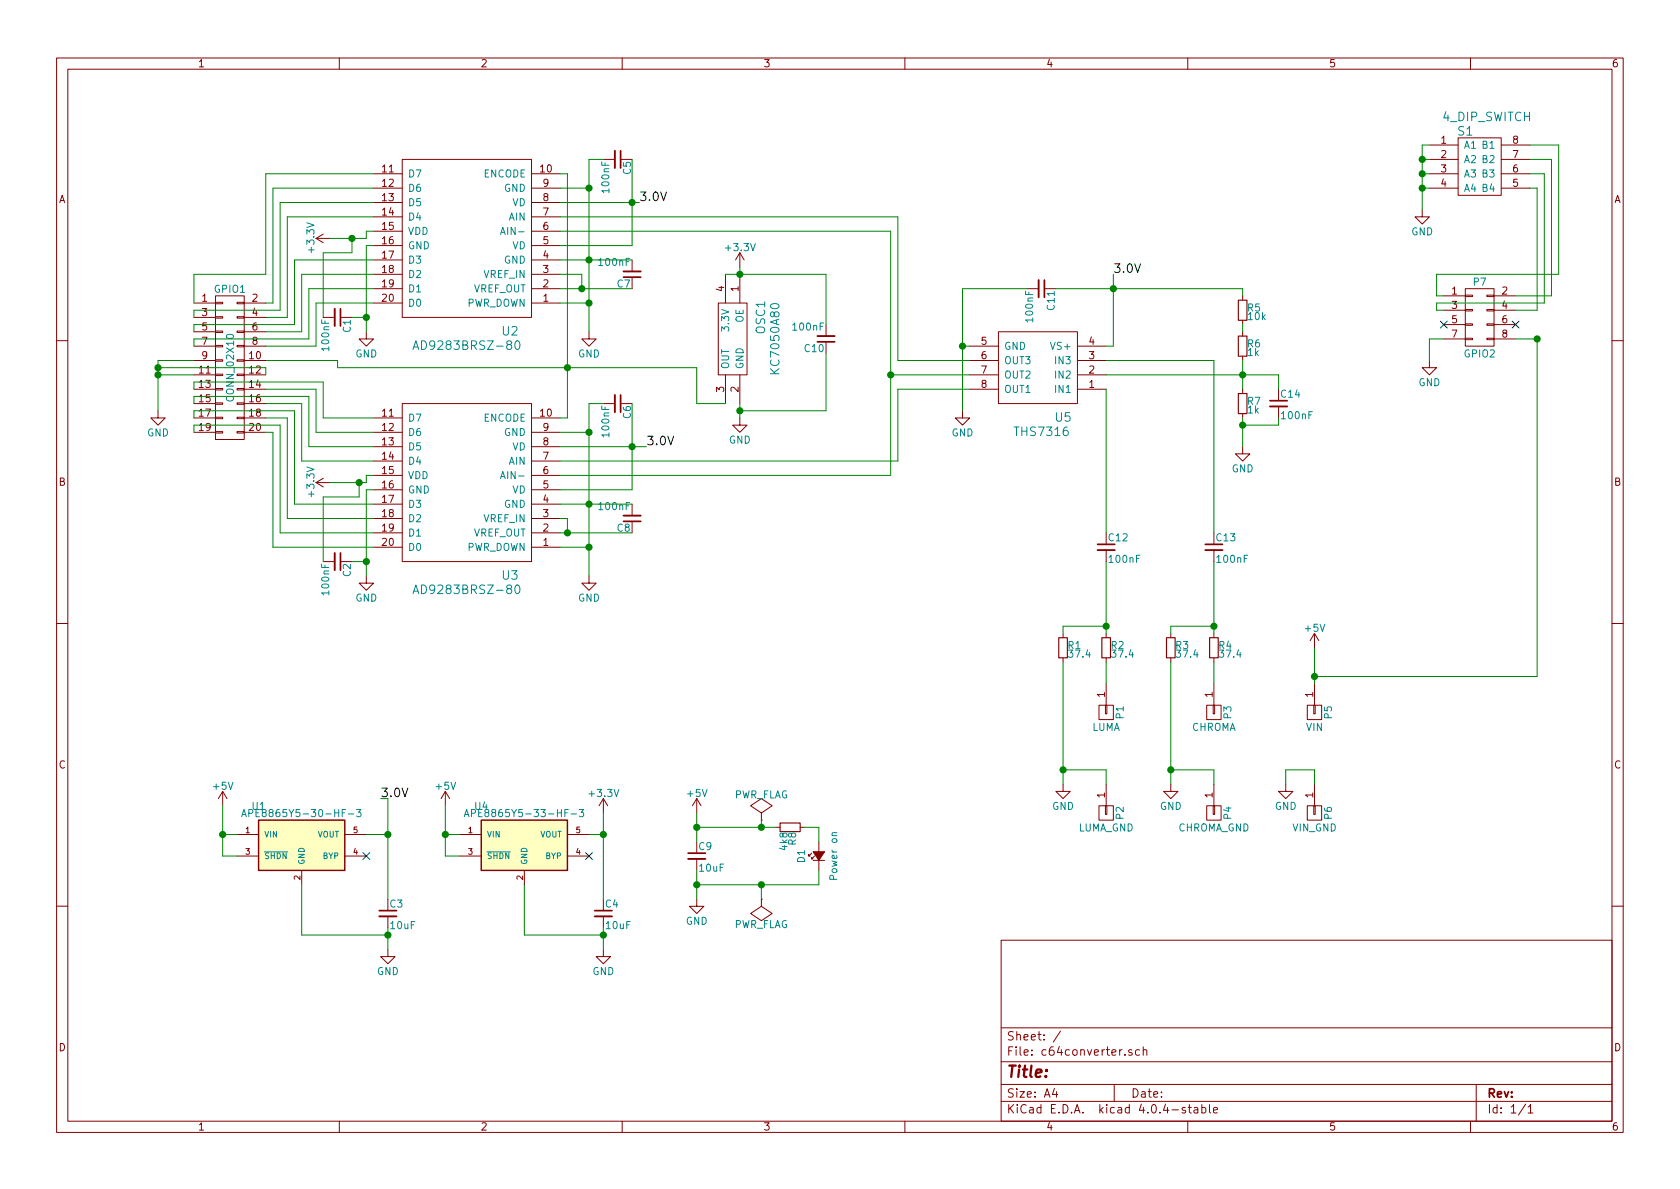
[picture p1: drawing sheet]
EESchema Schematic File Version 2
LIBS:power
LIBS:device
LIBS:transistors
LIBS:conn
LIBS:linear
LIBS:regul
LIBS:74xx
LIBS:cmos4000
LIBS:adc-dac
LIBS:memory
LIBS:xilinx
LIBS:microcontrollers
LIBS:dsp
LIBS:microchip
LIBS:analog_switches
LIBS:motorola
LIBS:texas
LIBS:intel
LIBS:audio
LIBS:interface
LIBS:digital-audio
LIBS:philips
LIBS:display
LIBS:cypress
LIBS:siliconi
LIBS:opto
LIBS:atmel
LIBS:contrib
LIBS:valves
LIBS:components
LIBS:c64converter-cache
EELAYER 25 0
EELAYER END
$Descr A4 11693 8268
encoding utf-8
Sheet 1 1
Title ""
Date ""
Rev ""
Comp ""
Comment1 ""
Comment2 ""
Comment3 ""
Comment4 ""
$EndDescr
$Comp
L CONN_02X10 GPIO1
U 1 1
P 1600 2550
F 0 "GPIO1" H 1600 3100 50  0000 C CNN
F 1 "CONN_02X10" V 1600 2550 50  0000 C CNN
F 2 "Socket_Strips:Socket_Strip_Straight_2x10_Pitch2.54mm" H 1600 1350 50  0001 C CNN
F 3 "" H 1600 1350 50  0000 C CNN
	1    1600 2550
	1    0    0    -1  
$EndComp
$Comp
L THS7316 U5
U 1 1
P 7250 3000
F 0 "U5" H 7100 2900 60  0000 C CNN
F 1 "THS7316" H 7250 3000 60  0000 C CNN
F 2 "Housings_SOIC:SOIC-8_3.9x4.9mm_Pitch1.27mm" H 7250 3000 60  0001 C CNN
F 3 "" H 7250 3000 60  0001 C CNN
	1    7250 3000
	-1   0    0    1   
$EndComp
$Comp
L KC7050A80 OSC1
U 1 1
P 5350 2350
F 0 "OSC1" H 5200 2300 60  0000 C CNN
F 1 "KC7050A80" H 5350 2400 60  0000 C CNN
F 2 "Oscillators:Oscillator_SMD_EuroQuartz_XO53-4pin_5.0x3.2mm_HandSoldering" H 5350 2350 60  0001 C CNN
F 3 "" H 5350 2350 60  0001 C CNN
	1    5350 2350
	0    1    1    0   
$EndComp
$Comp
L APE8865Y5-30-HF-3 U1
U 1 1
P 2100 5850
F 0 "U1" H 1800 6100 50  0000 C CNN
F 1 "APE8865Y5-30-HF-3" H 2100 6050 50  0000 C CNN
F 2 "TO_SOT_Packages_SMD:SOT-23-5" H 2100 5950 50  0001 C CIN
F 3 "" H 2100 5850 50  0000 C CNN
	1    2100 5850
	1    0    0    -1  
$EndComp
$Comp
L APE8865Y5-33-HF-3 U4
U 1 1
P 3650 5850
F 0 "U4" H 3350 6100 50  0000 C CNN
F 1 "APE8865Y5-33-HF-3" H 3650 6050 50  0000 C CNN
F 2 "TO_SOT_Packages_SMD:SOT-23-5" H 3650 5950 50  0001 C CIN
F 3 "" H 3650 5850 50  0000 C CNN
	1    3650 5850
	1    0    0    -1  
$EndComp
$Comp
L +3.3V #PWR01
U 1 1
P 4200 5650
F 0 "#PWR01" H 4200 5500 50  0001 C CNN
F 1 "+3.3V" H 4200 5790 50  0000 C CNN
F 2 "" H 4200 5650 50  0000 C CNN
F 3 "" H 4200 5650 50  0000 C CNN
	1    4200 5650
	1    0    0    -1  
$EndComp
NoConn ~ 4100 5950
$Comp
L +5V #PWR02
U 1 1
P 3100 5600
F 0 "#PWR02" H 3100 5450 50  0001 C CNN
F 1 "+5V" H 3100 5740 50  0000 C CNN
F 2 "" H 3100 5600 50  0000 C CNN
F 3 "" H 3100 5600 50  0000 C CNN
	1    3100 5600
	1    0    0    -1  
$EndComp
$Comp
L GND #PWR03
U 1 1
P 4200 6600
F 0 "#PWR03" H 4200 6350 50  0001 C CNN
F 1 "GND" H 4200 6450 50  0000 C CNN
F 2 "" H 4200 6600 50  0000 C CNN
F 3 "" H 4200 6600 50  0000 C CNN
	1    4200 6600
	1    0    0    -1  
$EndComp
$Comp
L GND #PWR04
U 1 1
P 2700 6600
F 0 "#PWR04" H 2700 6350 50  0001 C CNN
F 1 "GND" H 2700 6450 50  0000 C CNN
F 2 "" H 2700 6600 50  0000 C CNN
F 3 "" H 2700 6600 50  0000 C CNN
	1    2700 6600
	1    0    0    -1  
$EndComp
$Comp
L +5V #PWR05
U 1 1
P 1550 5600
F 0 "#PWR05" H 1550 5450 50  0001 C CNN
F 1 "+5V" H 1550 5740 50  0000 C CNN
F 2 "" H 1550 5600 50  0000 C CNN
F 3 "" H 1550 5600 50  0000 C CNN
	1    1550 5600
	1    0    0    -1  
$EndComp
NoConn ~ 2550 5950
Text Label 2650 5550 0    60   ~ 0
3.0V
$Comp
L C_Small C3
U 1 1
P 2700 6350
F 0 "C3" H 2710 6420 50  0000 L CNN
F 1 "10uF" H 2710 6270 50  0000 L CNN
F 2 "Capacitors_SMD:C_0805_HandSoldering" H 2700 6350 50  0001 C CNN
F 3 "" H 2700 6350 50  0000 C CNN
	1    2700 6350
	1    0    0    -1  
$EndComp
$Comp
L C_Small C4
U 1 1
P 4200 6350
F 0 "C4" H 4210 6420 50  0000 L CNN
F 1 "10uF" H 4210 6270 50  0000 L CNN
F 2 "Capacitors_SMD:C_0805_HandSoldering" H 4200 6350 50  0001 C CNN
F 3 "" H 4200 6350 50  0000 C CNN
	1    4200 6350
	1    0    0    -1  
$EndComp
$Comp
L AD9283BRSZ-80 U2
U 1 1
P 3350 2300
F 0 "U2" H 3150 2300 60  0000 C CNN
F 1 "AD9283BRSZ-80" H 3450 2400 60  0000 C CNN
F 2 "Housings_SSOP:SSOP-20_5.3x7.2mm_Pitch0.65mm" H 3350 2300 60  0001 C CNN
F 3 "" H 3350 2300 60  0001 C CNN
	1    3350 2300
	-1   0    0    1   
$EndComp
$Comp
L AD9283BRSZ-80 U3
U 1 1
P 3350 4000
F 0 "U3" H 3150 4000 60  0000 C CNN
F 1 "AD9283BRSZ-80" H 3450 4100 60  0000 C CNN
F 2 "Housings_SSOP:SSOP-20_5.3x7.2mm_Pitch0.65mm" H 3350 4000 60  0001 C CNN
F 3 "" H 3350 4000 60  0001 C CNN
	1    3350 4000
	-1   0    0    1   
$EndComp
$Comp
L GND #PWR06
U 1 1
P 2550 2300
F 0 "#PWR06" H 2550 2050 50  0001 C CNN
F 1 "GND" H 2550 2150 50  0000 C CNN
F 2 "" H 2550 2300 50  0000 C CNN
F 3 "" H 2550 2300 50  0000 C CNN
	1    2550 2300
	1    0    0    -1  
$EndComp
$Comp
L GND #PWR07
U 1 1
P 2550 4000
F 0 "#PWR07" H 2550 3750 50  0001 C CNN
F 1 "GND" H 2550 3850 50  0000 C CNN
F 2 "" H 2550 4000 50  0000 C CNN
F 3 "" H 2550 4000 50  0000 C CNN
	1    2550 4000
	1    0    0    -1  
$EndComp
$Comp
L +3.3V #PWR08
U 1 1
P 2300 3350
F 0 "#PWR08" H 2300 3200 50  0001 C CNN
F 1 "+3.3V" H 2300 3490 50  0000 C CNN
F 2 "" H 2300 3350 50  0000 C CNN
F 3 "" H 2300 3350 50  0000 C CNN
	1    2300 3350
	0    -1   -1   0   
$EndComp
$Comp
L +3.3V #PWR09
U 1 1
P 2300 1650
F 0 "#PWR09" H 2300 1500 50  0001 C CNN
F 1 "+3.3V" H 2300 1790 50  0000 C CNN
F 2 "" H 2300 1650 50  0000 C CNN
F 3 "" H 2300 1650 50  0000 C CNN
	1    2300 1650
	0    -1   -1   0   
$EndComp
$Comp
L GND #PWR010
U 1 1
P 1100 2850
F 0 "#PWR010" H 1100 2600 50  0001 C CNN
F 1 "GND" H 1100 2700 50  0000 C CNN
F 2 "" H 1100 2850 50  0000 C CNN
F 3 "" H 1100 2850 50  0000 C CNN
	1    1100 2850
	1    0    0    -1  
$EndComp
$Comp
L C_Small C2
U 1 1
P 2350 3900
F 0 "C2" H 2360 3970 50  0000 L CNN
F 1 "100nF" H 2360 3820 50  0000 L CNN
F 2 "Capacitors_SMD:C_0603_HandSoldering" H 2350 3900 50  0001 C CNN
F 3 "" H 2350 3900 50  0000 C CNN
	1    2350 3900
	0    1    1    0   
$EndComp
$Comp
L C_Small C1
U 1 1
P 2350 2200
F 0 "C1" H 2360 2270 50  0000 L CNN
F 1 "100nF" H 2360 2120 50  0000 L CNN
F 2 "Capacitors_SMD:C_0603_HandSoldering" H 2350 2200 50  0001 C CNN
F 3 "" H 2350 2200 50  0000 C CNN
	1    2350 2200
	0    1    1    0   
$EndComp
$Comp
L GND #PWR011
U 1 1
P 4100 2300
F 0 "#PWR011" H 4100 2050 50  0001 C CNN
F 1 "GND" H 4100 2150 50  0000 C CNN
F 2 "" H 4100 2300 50  0000 C CNN
F 3 "" H 4100 2300 50  0000 C CNN
	1    4100 2300
	1    0    0    -1  
$EndComp
$Comp
L GND #PWR012
U 1 1
P 4100 4000
F 0 "#PWR012" H 4100 3750 50  0001 C CNN
F 1 "GND" H 4100 3850 50  0000 C CNN
F 2 "" H 4100 4000 50  0000 C CNN
F 3 "" H 4100 4000 50  0000 C CNN
	1    4100 4000
	1    0    0    -1  
$EndComp
$Comp
L C_Small C10
U 1 1
P 5750 2350
F 0 "C10" H 5760 2420 50  0000 L CNN
F 1 "100nF" H 5760 2270 50  0000 L CNN
F 2 "Capacitors_SMD:C_0603_HandSoldering" H 5750 2350 50  0001 C CNN
F 3 "" H 5750 2350 50  0000 C CNN
	1    5750 2350
	-1   0    0    1   
$EndComp
$Comp
L C_Small C7
U 1 1
P 4400 1900
F 0 "C7" H 4410 1970 50  0000 L CNN
F 1 "100nF" H 4410 1820 50  0000 L CNN
F 2 "Capacitors_SMD:C_0603_HandSoldering" H 4400 1900 50  0001 C CNN
F 3 "" H 4400 1900 50  0000 C CNN
	1    4400 1900
	-1   0    0    1   
$EndComp
$Comp
L C_Small C8
U 1 1
P 4400 3600
F 0 "C8" H 4410 3670 50  0000 L CNN
F 1 "100nF" H 4410 3520 50  0000 L CNN
F 2 "Capacitors_SMD:C_0603_HandSoldering" H 4400 3600 50  0001 C CNN
F 3 "" H 4400 3600 50  0000 C CNN
	1    4400 3600
	-1   0    0    1   
$EndComp
Text Label 4450 1400 0    60   ~ 0
3.0V
$Comp
L C_Small C5
U 1 1
P 4300 1100
F 0 "C5" H 4310 1170 50  0000 L CNN
F 1 "100nF" H 4310 1020 50  0000 L CNN
F 2 "Capacitors_SMD:C_0603_HandSoldering" H 4300 1100 50  0001 C CNN
F 3 "" H 4300 1100 50  0000 C CNN
	1    4300 1100
	0    1    1    0   
$EndComp
$Comp
L C_Small C6
U 1 1
P 4300 2800
F 0 "C6" H 4310 2870 50  0000 L CNN
F 1 "100nF" H 4310 2720 50  0000 L CNN
F 2 "Capacitors_SMD:C_0603_HandSoldering" H 4300 2800 50  0001 C CNN
F 3 "" H 4300 2800 50  0000 C CNN
	1    4300 2800
	0    1    1    0   
$EndComp
Text Label 4500 3100 0    60   ~ 0
3.0V
$Comp
L GND #PWR013
U 1 1
P 5150 2900
F 0 "#PWR013" H 5150 2650 50  0001 C CNN
F 1 "GND" H 5150 2750 50  0000 C CNN
F 2 "" H 5150 2900 50  0000 C CNN
F 3 "" H 5150 2900 50  0000 C CNN
	1    5150 2900
	1    0    0    -1  
$EndComp
$Comp
L +3.3V #PWR014
U 1 1
P 5150 1850
F 0 "#PWR014" H 5150 1700 50  0001 C CNN
F 1 "+3.3V" H 5150 1990 50  0000 C CNN
F 2 "" H 5150 1850 50  0000 C CNN
F 3 "" H 5150 1850 50  0000 C CNN
	1    5150 1850
	1    0    0    -1  
$EndComp
Wire Wire Line
	4100 5800 4200 5800
Wire Wire Line
	4200 5650 4200 6250
Wire Wire Line
	3200 5800 3100 5800
Wire Wire Line
	3100 5600 3100 5950
Wire Wire Line
	3650 6150 3650 6500
Connection ~ 4200 5800
Wire Wire Line
	2550 5800 2700 5800
Wire Wire Line
	2700 5550 2700 6250
Wire Wire Line
	2100 6150 2100 6500
Wire Wire Line
	1550 5600 1550 5950
Wire Wire Line
	1550 5800 1650 5800
Connection ~ 2700 5800
Wire Wire Line
	2700 5550 2650 5550
Wire Wire Line
	2700 6450 2700 6600
Wire Wire Line
	2100 6500 2700 6500
Connection ~ 2700 6500
Wire Wire Line
	3650 6500 4200 6500
Wire Wire Line
	4200 6450 4200 6600
Connection ~ 4200 6500
Wire Wire Line
	2600 1300 1900 1300
Wire Wire Line
	1900 1300 1900 2100
Wire Wire Line
	1900 2100 1850 2100
Wire Wire Line
	2600 1200 1850 1200
Wire Wire Line
	1850 1200 1850 1900
Wire Wire Line
	1850 1900 1350 1900
Wire Wire Line
	1350 1900 1350 2100
Wire Wire Line
	2600 1400 1950 1400
Wire Wire Line
	1950 1400 1950 2150
Wire Wire Line
	1950 2150 1350 2150
Wire Wire Line
	1350 2150 1350 2200
Wire Wire Line
	2600 1500 2000 1500
Wire Wire Line
	2000 1500 2000 2200
Wire Wire Line
	2000 2200 1850 2200
Wire Wire Line
	2600 1800 2050 1800
Wire Wire Line
	2050 1800 2050 2250
Wire Wire Line
	2050 2250 1350 2250
Wire Wire Line
	1350 2250 1350 2300
Wire Wire Line
	2600 1900 2100 1900
Wire Wire Line
	2100 1900 2100 2300
Wire Wire Line
	2100 2300 1850 2300
Wire Wire Line
	2600 2000 2150 2000
Wire Wire Line
	2150 2000 2150 2350
Wire Wire Line
	2150 2350 1350 2350
Wire Wire Line
	1350 2350 1350 2400
Wire Wire Line
	2600 2100 2200 2100
Wire Wire Line
	2200 2100 2200 2400
Wire Wire Line
	2200 2400 1850 2400
Wire Wire Line
	2600 3800 1900 3800
Wire Wire Line
	1900 3800 1900 3000
Wire Wire Line
	1900 3000 1850 3000
Wire Wire Line
	2600 3700 1950 3700
Wire Wire Line
	1950 3700 1950 2950
Wire Wire Line
	1950 2950 1350 2950
Wire Wire Line
	1350 2950 1350 3000
Wire Wire Line
	2600 3600 2000 3600
Wire Wire Line
	2000 3600 2000 2900
Wire Wire Line
	2000 2900 1850 2900
Wire Wire Line
	2600 3500 2050 3500
Wire Wire Line
	2050 3500 2050 2850
Wire Wire Line
	2050 2850 1350 2850
Wire Wire Line
	1350 2850 1350 2900
Wire Wire Line
	2600 3200 2100 3200
Wire Wire Line
	2100 3200 2100 2800
Wire Wire Line
	2100 2800 1850 2800
Wire Wire Line
	2600 3100 2150 3100
Wire Wire Line
	2150 3100 2150 2750
Wire Wire Line
	2150 2750 1350 2750
Wire Wire Line
	1350 2750 1350 2800
Wire Wire Line
	2600 3000 2200 3000
Wire Wire Line
	2200 3000 2200 2700
Wire Wire Line
	2200 2700 1850 2700
Wire Wire Line
	2600 2900 2250 2900
Wire Wire Line
	2250 2900 2250 2650
Wire Wire Line
	2250 2650 1350 2650
Wire Wire Line
	1350 2650 1350 2700
Wire Wire Line
	3950 1200 3950 2900
Wire Wire Line
	3950 2900 3900 2900
Wire Wire Line
	3950 1200 3900 1200
Wire Wire Line
	2600 3400 2550 3400
Wire Wire Line
	2550 3400 2550 4000
Wire Wire Line
	2350 2550 2350 2500
Wire Wire Line
	2350 2500 1850 2500
Wire Wire Line
	2550 1700 2550 2300
Wire Wire Line
	2550 1700 2600 1700
Wire Wire Line
	2300 3350 2550 3350
Wire Wire Line
	2550 3350 2550 3300
Wire Wire Line
	2550 3300 2600 3300
Wire Wire Line
	2300 1650 2550 1650
Wire Wire Line
	2550 1650 2550 1600
Wire Wire Line
	2550 1600 2600 1600
Wire Wire Line
	1350 2500 1100 2500
Wire Wire Line
	1100 2500 1100 2850
Wire Wire Line
	1350 2600 1100 2600
Connection ~ 1100 2600
Wire Wire Line
	1850 2600 1850 2550
Wire Wire Line
	1850 2550 1100 2550
Connection ~ 1100 2550
Wire Wire Line
	6750 2500 6250 2500
Wire Wire Line
	6250 2500 6250 1500
Wire Wire Line
	6250 1500 3900 1500
Wire Wire Line
	6750 2700 6250 2700
Wire Wire Line
	6250 2700 6250 3200
Wire Wire Line
	6250 3200 3900 3200
Wire Wire Line
	6750 2600 6200 2600
Wire Wire Line
	6200 1600 6200 3300
Wire Wire Line
	6200 1600 3900 1600
Wire Wire Line
	6200 3300 3900 3300
Connection ~ 6200 2600
Wire Wire Line
	2250 3900 2250 3450
Wire Wire Line
	2250 3450 2500 3450
Wire Wire Line
	2500 3450 2500 3350
Connection ~ 2500 3350
Wire Wire Line
	2450 3900 2550 3900
Connection ~ 2550 3900
Wire Wire Line
	2450 2200 2550 2200
Connection ~ 2550 2200
Wire Wire Line
	2250 2200 2250 1750
Wire Wire Line
	2250 1750 2450 1750
Wire Wire Line
	2450 1750 2450 1650
Connection ~ 2450 1650
Wire Wire Line
	4100 2100 3900 2100
Wire Wire Line
	4100 1100 4100 2300
Wire Wire Line
	4100 3800 3900 3800
Wire Wire Line
	4100 2800 4100 4000
Wire Wire Line
	3900 3600 3950 3600
Wire Wire Line
	3950 3600 3950 3700
Wire Wire Line
	3900 3700 4400 3700
Wire Wire Line
	3900 1900 4050 1900
Wire Wire Line
	4050 1900 4050 2000
Wire Wire Line
	3900 2000 4400 2000
Wire Wire Line
	3900 1800 4400 1800
Connection ~ 4050 2000
Connection ~ 4100 2100
Connection ~ 4100 1800
Wire Wire Line
	3900 3500 4400 3500
Connection ~ 4100 3800
Connection ~ 4100 3500
Connection ~ 3950 3700
Wire Wire Line
	3900 3000 4100 3000
Wire Wire Line
	3900 1300 4100 1300
Wire Wire Line
	3900 1400 4450 1400
Wire Wire Line
	4400 1100 4400 1700
Connection ~ 4400 1400
Wire Wire Line
	4100 1100 4200 1100
Connection ~ 4100 1300
Wire Wire Line
	4400 1700 3900 1700
Wire Wire Line
	3900 3100 4500 3100
Wire Wire Line
	4400 2800 4400 3400
Connection ~ 4400 3100
Wire Wire Line
	4400 3400 3900 3400
Wire Wire Line
	4100 2800 4200 2800
Connection ~ 4100 3000
Wire Wire Line
	5050 1900 5750 1900
Wire Wire Line
	5750 1900 5750 2250
Wire Wire Line
	5150 2800 5150 2900
Connection ~ 3950 2550
Connection ~ 5150 1900
Wire Wire Line
	5150 2850 5750 2850
Wire Wire Line
	5750 2850 5750 2450
Connection ~ 5150 2850
Wire Wire Line
	5050 2800 4850 2800
Wire Wire Line
	4850 2800 4850 2550
Wire Wire Line
	4850 2550 2350 2550
$Comp
L GND #PWR015
U 1 1
P 6700 2850
F 0 "#PWR015" H 6700 2600 50  0001 C CNN
F 1 "GND" H 6700 2700 50  0000 C CNN
F 2 "" H 6700 2850 50  0000 C CNN
F 3 "" H 6700 2850 50  0000 C CNN
	1    6700 2850
	1    0    0    -1  
$EndComp
Wire Wire Line
	6700 2000 6700 2850
Wire Wire Line
	6700 2400 6750 2400
Text Label 7750 1900 0    60   ~ 0
3.0V
Wire Wire Line
	7750 2400 7700 2400
Wire Wire Line
	7750 1900 7750 2400
$Comp
L C_Small C11
U 1 1
P 7250 2000
F 0 "C11" H 7260 2070 50  0000 L CNN
F 1 "100nF" H 7260 1920 50  0000 L CNN
F 2 "Capacitors_SMD:C_0603_HandSoldering" H 7250 2000 50  0001 C CNN
F 3 "" H 7250 2000 50  0000 C CNN
	1    7250 2000
	0    1    1    0   
$EndComp
Wire Wire Line
	7350 2000 8650 2000
Connection ~ 7750 2000
Wire Wire Line
	7150 2000 6700 2000
Connection ~ 6700 2400
$Comp
L CONN_02X04 P7
U 1 1
P 10300 2200
F 0 "P7" H 10300 2450 50  0000 C CNN
F 1 "GPIO2" H 10300 1950 50  0000 C CNN
F 2 "Socket_Strips:Socket_Strip_Straight_2x04_Pitch2.54mm" H 10300 1000 50  0001 C CNN
F 3 "" H 10300 1000 50  0000 C CNN
	1    10300 2200
	1    0    0    -1  
$EndComp
$Comp
L GND #PWR016
U 1 1
P 9950 2500
F 0 "#PWR016" H 9950 2250 50  0001 C CNN
F 1 "GND" H 9950 2350 50  0000 C CNN
F 2 "" H 9950 2500 50  0000 C CNN
F 3 "" H 9950 2500 50  0000 C CNN
	1    9950 2500
	1    0    0    -1  
$EndComp
Wire Wire Line
	9950 2500 9950 2350
Wire Wire Line
	9950 2350 10050 2350
Wire Wire Line
	10550 2350 10700 2350
NoConn ~ 10550 2250
NoConn ~ 10050 2250
$Comp
L CONN_01X01 P1
U 1 1
P 7700 4950
F 0 "P1" H 7700 5050 50  0000 C CNN
F 1 "LUMA" V 7800 4950 50  0000 C CNN
F 2 "Wire_Pads:SolderWirePad_single_1mmDrill" H 7700 4950 50  0001 C CNN
F 3 "" H 7700 4950 50  0000 C CNN
	1    7700 4950
	0    1    1    0   
$EndComp
$Comp
L CONN_01X01 P2
U 1 1
P 7700 5650
F 0 "P2" H 7700 5750 50  0000 C CNN
F 1 "LUMA_GND" V 7800 5650 50  0000 C CNN
F 2 "Wire_Pads:SolderWirePad_single_1-5mmDrill" H 7700 5650 50  0001 C CNN
F 3 "" H 7700 5650 50  0000 C CNN
	1    7700 5650
	0    1    1    0   
$EndComp
$Comp
L GND #PWR017
U 1 1
P 7400 5450
F 0 "#PWR017" H 7400 5200 50  0001 C CNN
F 1 "GND" H 7400 5300 50  0000 C CNN
F 2 "" H 7400 5450 50  0000 C CNN
F 3 "" H 7400 5450 50  0000 C CNN
	1    7400 5450
	1    0    0    -1  
$EndComp
Wire Wire Line
	7400 5350 7700 5350
Wire Wire Line
	7700 5350 7700 5450
$Comp
L CONN_01X01 P3
U 1 1
P 8450 4950
F 0 "P3" H 8450 5050 50  0000 C CNN
F 1 "CHROMA" V 8550 4950 50  0000 C CNN
F 2 "Wire_Pads:SolderWirePad_single_1mmDrill" H 8450 4950 50  0001 C CNN
F 3 "" H 8450 4950 50  0000 C CNN
	1    8450 4950
	0    1    1    0   
$EndComp
$Comp
L CONN_01X01 P4
U 1 1
P 8450 5650
F 0 "P4" H 8450 5750 50  0000 C CNN
F 1 "CHROMA_GND" V 8550 5650 50  0000 C CNN
F 2 "Wire_Pads:SolderWirePad_single_1-5mmDrill" H 8450 5650 50  0001 C CNN
F 3 "" H 8450 5650 50  0000 C CNN
	1    8450 5650
	0    1    1    0   
$EndComp
$Comp
L GND #PWR018
U 1 1
P 8150 5450
F 0 "#PWR018" H 8150 5200 50  0001 C CNN
F 1 "GND" H 8150 5300 50  0000 C CNN
F 2 "" H 8150 5450 50  0000 C CNN
F 3 "" H 8150 5450 50  0000 C CNN
	1    8150 5450
	1    0    0    -1  
$EndComp
Wire Wire Line
	8150 5350 8450 5350
Wire Wire Line
	8450 5350 8450 5450
$Comp
L CONN_01X01 P5
U 1 1
P 9150 4950
F 0 "P5" H 9150 5050 50  0000 C CNN
F 1 "VIN" V 9250 4950 50  0000 C CNN
F 2 "Wire_Pads:SolderWirePad_single_1mmDrill" H 9150 4950 50  0001 C CNN
F 3 "" H 9150 4950 50  0000 C CNN
	1    9150 4950
	0    1    1    0   
$EndComp
$Comp
L CONN_01X01 P6
U 1 1
P 9150 5650
F 0 "P6" H 9150 5750 50  0000 C CNN
F 1 "VIN_GND" V 9250 5650 50  0000 C CNN
F 2 "Wire_Pads:SolderWirePad_single_1-5mmDrill" H 9150 5650 50  0001 C CNN
F 3 "" H 9150 5650 50  0000 C CNN
	1    9150 5650
	0    1    1    0   
$EndComp
$Comp
L GND #PWR019
U 1 1
P 8950 5450
F 0 "#PWR019" H 8950 5200 50  0001 C CNN
F 1 "GND" H 8950 5300 50  0000 C CNN
F 2 "" H 8950 5450 50  0000 C CNN
F 3 "" H 8950 5450 50  0000 C CNN
	1    8950 5450
	1    0    0    -1  
$EndComp
Wire Wire Line
	8950 5450 8950 5350
Wire Wire Line
	8950 5350 9150 5350
Wire Wire Line
	9150 5350 9150 5450
$Comp
L +5V #PWR020
U 1 1
P 9150 4500
F 0 "#PWR020" H 9150 4350 50  0001 C CNN
F 1 "+5V" H 9150 4640 50  0000 C CNN
F 2 "" H 9150 4500 50  0000 C CNN
F 3 "" H 9150 4500 50  0000 C CNN
	1    9150 4500
	1    0    0    -1  
$EndComp
Wire Wire Line
	9150 4500 9150 4750
$Comp
L C_Small C9
U 1 1
P 4850 5950
F 0 "C9" H 4860 6020 50  0000 L CNN
F 1 "10uF" H 4860 5870 50  0000 L CNN
F 2 "Capacitors_SMD:C_0805_HandSoldering" H 4850 5950 50  0001 C CNN
F 3 "" H 4850 5950 50  0000 C CNN
	1    4850 5950
	1    0    0    -1  
$EndComp
Wire Wire Line
	9150 4700 10700 4700
Connection ~ 9150 4700
$Comp
L R_Small R7
U 1 1
P 8650 2800
F 0 "R7" H 8680 2820 50  0000 L CNN
F 1 "1k" H 8680 2760 50  0000 L CNN
F 2 "Resistors_SMD:R_0805_HandSoldering" H 8650 2800 50  0001 C CNN
F 3 "" H 8650 2800 50  0000 C CNN
	1    8650 2800
	1    0    0    -1  
$EndComp
$Comp
L R_Small R6
U 1 1
P 8650 2400
F 0 "R6" H 8680 2420 50  0000 L CNN
F 1 "1k" H 8680 2360 50  0000 L CNN
F 2 "Resistors_SMD:R_0805_HandSoldering" H 8650 2400 50  0001 C CNN
F 3 "" H 8650 2400 50  0000 C CNN
	1    8650 2400
	1    0    0    -1  
$EndComp
$Comp
L R_Small R5
U 1 1
P 8650 2150
F 0 "R5" H 8680 2170 50  0000 L CNN
F 1 "10k" H 8680 2110 50  0000 L CNN
F 2 "Resistors_SMD:R_0805_HandSoldering" H 8650 2150 50  0001 C CNN
F 3 "" H 8650 2150 50  0000 C CNN
	1    8650 2150
	1    0    0    -1  
$EndComp
Wire Wire Line
	8650 2000 8650 2050
Wire Wire Line
	8650 2250 8650 2300
Wire Wire Line
	8650 2500 8650 2700
$Comp
L GND #PWR021
U 1 1
P 8650 3100
F 0 "#PWR021" H 8650 2850 50  0001 C CNN
F 1 "GND" H 8650 2950 50  0000 C CNN
F 2 "" H 8650 3100 50  0000 C CNN
F 3 "" H 8650 3100 50  0000 C CNN
	1    8650 3100
	1    0    0    -1  
$EndComp
Wire Wire Line
	8650 2900 8650 3100
Wire Wire Line
	7700 2600 8900 2600
Connection ~ 8650 2600
$Comp
L C_Small C14
U 1 1
P 8900 2800
F 0 "C14" H 8910 2870 50  0000 L CNN
F 1 "100nF" H 8910 2720 50  0000 L CNN
F 2 "Capacitors_SMD:C_0603_HandSoldering" H 8900 2800 50  0001 C CNN
F 3 "" H 8900 2800 50  0000 C CNN
	1    8900 2800
	1    0    0    -1  
$EndComp
Wire Wire Line
	8900 2600 8900 2700
Wire Wire Line
	8900 2900 8900 2950
Wire Wire Line
	8900 2950 8650 2950
Connection ~ 8650 2950
$Comp
L R_Small R2
U 1 1
P 7700 4500
F 0 "R2" H 7730 4520 50  0000 L CNN
F 1 "37.4" H 7730 4460 50  0000 L CNN
F 2 "Resistors_SMD:R_0805_HandSoldering" H 7700 4500 50  0001 C CNN
F 3 "" H 7700 4500 50  0000 C CNN
	1    7700 4500
	1    0    0    -1  
$EndComp
$Comp
L R_Small R1
U 1 1
P 7400 4500
F 0 "R1" H 7430 4520 50  0000 L CNN
F 1 "37.4" H 7430 4460 50  0000 L CNN
F 2 "Resistors_SMD:R_0805_HandSoldering" H 7400 4500 50  0001 C CNN
F 3 "" H 7400 4500 50  0000 C CNN
	1    7400 4500
	1    0    0    -1  
$EndComp
Wire Wire Line
	7400 4600 7400 5450
Connection ~ 7400 5350
Wire Wire Line
	7400 4400 7400 4350
Wire Wire Line
	7400 4350 7700 4350
Wire Wire Line
	7700 3900 7700 4400
Wire Wire Line
	7700 4600 7700 4750
$Comp
L C_Small C12
U 1 1
P 7700 3800
F 0 "C12" H 7710 3870 50  0000 L CNN
F 1 "100nF" H 7710 3720 50  0000 L CNN
F 2 "Capacitors_SMD:C_0603_HandSoldering" H 7700 3800 50  0001 C CNN
F 3 "" H 7700 3800 50  0000 C CNN
	1    7700 3800
	1    0    0    -1  
$EndComp
Connection ~ 7700 4350
Wire Wire Line
	7700 2700 7700 3700
$Comp
L R_Small R4
U 1 1
P 8450 4500
F 0 "R4" H 8480 4520 50  0000 L CNN
F 1 "37.4" H 8480 4460 50  0000 L CNN
F 2 "Resistors_SMD:R_0805_HandSoldering" H 8450 4500 50  0001 C CNN
F 3 "" H 8450 4500 50  0000 C CNN
	1    8450 4500
	1    0    0    -1  
$EndComp
$Comp
L R_Small R3
U 1 1
P 8150 4500
F 0 "R3" H 8180 4520 50  0000 L CNN
F 1 "37.4" H 8180 4460 50  0000 L CNN
F 2 "Resistors_SMD:R_0805_HandSoldering" H 8150 4500 50  0001 C CNN
F 3 "" H 8150 4500 50  0000 C CNN
	1    8150 4500
	1    0    0    -1  
$EndComp
Wire Wire Line
	8150 4600 8150 5450
Wire Wire Line
	8150 4400 8150 4350
Wire Wire Line
	8150 4350 8450 4350
Wire Wire Line
	8450 3900 8450 4400
Wire Wire Line
	8450 4600 8450 4750
$Comp
L C_Small C13
U 1 1
P 8450 3800
F 0 "C13" H 8460 3870 50  0000 L CNN
F 1 "100nF" H 8460 3720 50  0000 L CNN
F 2 "Capacitors_SMD:C_0603_HandSoldering" H 8450 3800 50  0001 C CNN
F 3 "" H 8450 3800 50  0000 C CNN
	1    8450 3800
	1    0    0    -1  
$EndComp
Connection ~ 8450 4350
Connection ~ 8150 5350
Wire Wire Line
	8450 3700 8450 2500
Wire Wire Line
	8450 2500 7700 2500
$Comp
L GND #PWR022
U 1 1
P 4850 6250
F 0 "#PWR022" H 4850 6000 50  0001 C CNN
F 1 "GND" H 4850 6100 50  0000 C CNN
F 2 "" H 4850 6250 50  0000 C CNN
F 3 "" H 4850 6250 50  0000 C CNN
	1    4850 6250
	1    0    0    -1  
$EndComp
$Comp
L +5V #PWR023
U 1 1
P 4850 5650
F 0 "#PWR023" H 4850 5500 50  0001 C CNN
F 1 "+5V" H 4850 5790 50  0000 C CNN
F 2 "" H 4850 5650 50  0000 C CNN
F 3 "" H 4850 5650 50  0000 C CNN
	1    4850 5650
	1    0    0    -1  
$EndComp
Wire Wire Line
	4850 5650 4850 5850
Wire Wire Line
	4850 6050 4850 6250
Connection ~ 10700 2350
Wire Wire Line
	10700 4700 10700 2350
$Comp
L 4_DIP_SWITCH S1
U 1 1
P 10350 800
F 0 "S1" H 10200 700 60  0000 C CNN
F 1 "4_DIP_SWITCH" H 10350 800 60  0000 C CNN
F 2 "Housings_DIP:DIP-8_W7.62mm_LongPads" H 10350 800 60  0001 C CNN
F 3 "" H 10350 800 60  0001 C CNN
	1    10350 800 
	1    0    0    -1  
$EndComp
Wire Wire Line
	10650 1300 10700 1300
Wire Wire Line
	10700 1300 10700 2150
Wire Wire Line
	10700 2150 10550 2150
Wire Wire Line
	10650 1200 10750 1200
Wire Wire Line
	10750 1200 10750 2100
Wire Wire Line
	10750 2100 10000 2100
Wire Wire Line
	10000 2100 10000 2150
Wire Wire Line
	10000 2150 10050 2150
Wire Wire Line
	10650 1100 10800 1100
Wire Wire Line
	10800 1100 10800 2050
Wire Wire Line
	10800 2050 10550 2050
Wire Wire Line
	10650 1000 10850 1000
Wire Wire Line
	10850 1000 10850 1900
Wire Wire Line
	10850 1900 10000 1900
Wire Wire Line
	10000 1900 10000 2050
Wire Wire Line
	10000 2050 10050 2050
$Comp
L GND #PWR024
U 1 1
P 9900 1450
F 0 "#PWR024" H 9900 1200 50  0001 C CNN
F 1 "GND" H 9900 1300 50  0000 C CNN
F 2 "" H 9900 1450 50  0000 C CNN
F 3 "" H 9900 1450 50  0000 C CNN
	1    9900 1450
	1    0    0    -1  
$EndComp
Wire Wire Line
	9900 1000 9900 1450
Wire Wire Line
	9900 1300 9950 1300
Wire Wire Line
	9900 1200 9950 1200
Connection ~ 9900 1300
Wire Wire Line
	9900 1100 9950 1100
Connection ~ 9900 1200
Wire Wire Line
	9900 1000 9950 1000
Connection ~ 9900 1100
$Comp
L PWR_FLAG #FLG025
U 1 1
P 5300 5700
F 0 "#FLG025" H 5300 5795 50  0001 C CNN
F 1 "PWR_FLAG" H 5300 5880 50  0000 C CNN
F 2 "" H 5300 5700 50  0000 C CNN
F 3 "" H 5300 5700 50  0000 C CNN
	1    5300 5700
	1    0    0    -1  
$EndComp
$Comp
L PWR_FLAG #FLG026
U 1 1
P 5300 6250
F 0 "#FLG026" H 5300 6345 50  0001 C CNN
F 1 "PWR_FLAG" H 5300 6430 50  0000 C CNN
F 2 "" H 5300 6250 50  0000 C CNN
F 3 "" H 5300 6250 50  0000 C CNN
	1    5300 6250
	-1   0    0    1   
$EndComp
Wire Wire Line
	4850 5750 5400 5750
Wire Wire Line
	5300 5750 5300 5700
Connection ~ 4850 5750
Wire Wire Line
	4850 6150 5700 6150
Wire Wire Line
	5300 6150 5300 6250
Connection ~ 4850 6150
Wire Wire Line
	5150 1900 5150 1850
$Comp
L Led_Small D1
U 1 1
P 5700 5950
F 0 "D1" H 5650 6075 50  0000 L CNN
F 1 "Power on" H 5525 5850 50  0000 L CNN
F 2 "LEDs:LED_D3.0mm" V 5700 5950 50  0001 C CNN
F 3 "" V 5700 5950 50  0000 C CNN
	1    5700 5950
	0    -1   -1   0   
$EndComp
$Comp
L R_Small R8
U 1 1
P 5500 5750
F 0 "R8" H 5530 5770 50  0000 L CNN
F 1 "4k8" H 5530 5710 50  0000 L CNN
F 2 "Resistors_SMD:R_0805_HandSoldering" H 5500 5750 50  0001 C CNN
F 3 "" H 5500 5750 50  0000 C CNN
	1    5500 5750
	0    1    1    0   
$EndComp
Connection ~ 5300 5750
Wire Wire Line
	5600 5750 5700 5750
Wire Wire Line
	5700 5750 5700 5850
Wire Wire Line
	5700 6150 5700 6050
Connection ~ 5300 6150
Wire Wire Line
	1550 5950 1650 5950
Connection ~ 1550 5800
Wire Wire Line
	3100 5950 3200 5950
Connection ~ 3100 5800
$EndSCHEMATC
